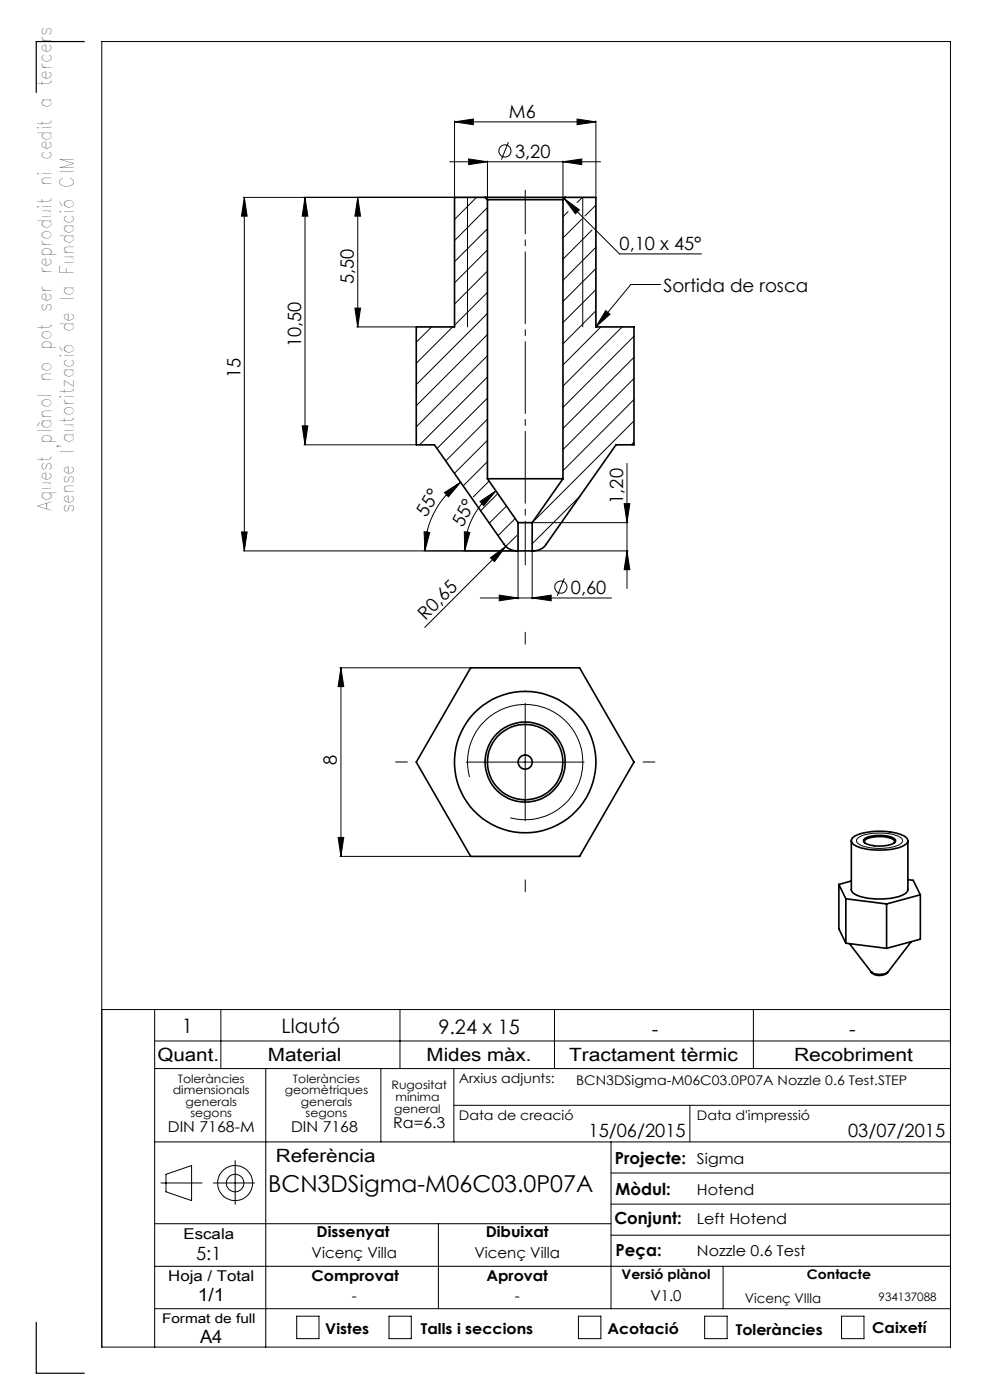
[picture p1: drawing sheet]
<svg xmlns="http://www.w3.org/2000/svg" width="210mm" height="297mm" viewBox="0 0 210 297" stroke-linecap="round" stroke-linejoin="round" font-family="sans-serif">
<g fill="none" stroke="#000" stroke-width=".21">
<path d="M95.4 34.3h32M96.4 25.9l4-.6v1.2zM96.4 25.6v16.1M96.4 25.9h30M99.4 33.7l4 .6-4 .6zM103.4 34.1v8.1M107.8 30.2l-1.4 3.7M119.4 34.3l4-.6v1.2zM119.4 34.1v8.1M122.4 25.3l4 .6-4 .6zM126.4 25.6v16.1M51.6 41.9h59.6"/>
<path d="M51.8 41.9l.6 4h-1.2zM51.8 41.9v75M64.7 41.9l.6 4h-1.2zM64.7 41.9v52.5M75.9 41.9l.6 4h-1.2zM75.9 41.9v27.5M96.6 41.9l-.2 .1M99.2 41.9v27.5M101.1 41.9l-4.7 4.7M103.4 44l-7 7M103.4 48.5l-7 7M103.4 53l-7 7"/>
<path d="M103.4 57.5l-7 7M119.7 42.1l3.2 2.4-.8 .9zM119.7 42.1l11.7 11.8h17.4M120.5 44.9l-1.1 1.1M123.4 46.5l-4 4M123.5 41.9l-1.1 1.1M123.6 41.9v27.5M125.6 48.8l-6.2 6.2M126.4 43.5l-2.3 2.3M126.4 48l-.1 .1M126.4 52.5l-7 7M126.4 57l-7 7"/>
<path d="M75.3 65.4h1.2l-.6 4zM75.7 69.4h12.4M91.5 69.4l-3.2 3.2M96 69.4l-7.7 7.7M103.4 71l-15.1 15.1M103.4 80l-14.4 14.4M103.4 62l-7 7M103.4 66.5l-15.1 15.1M103.4 75.5l-15.1 15.1M126.4 61.5l-7 6.9M126.4 65.9l-7 7.1M127.5 69.4l-8.1 8"/>
<path d="M128.5 65.9l.9 .8-3 2.7zM132 69.4l-12.6 12.5M134.5 71.3l-15.1 15.1M134.5 75.8l-15.1 15.1M140.2 60.4h-6.4l-7.4 9M64.1 90.3h1.2l-.6 4.1zM64.5 94.4h23.6M103.4 84.5l-10.7 10.6M103.4 88.9l-8.9 8.9M103.4 93.4l-7 7M103.4 97.9l-5.2 5.2M133 98.3v26.5"/>
<path d="M134.5 80.3l-15.1 15.1M134.5 84.8l-15.1 15.1M134.5 89.3l-21.6 21.6M134.5 93.8l-.6 .6M51.2 112.9h1.2l-.6 4zM51.6 116.9h57.8M90 112.8l1.2 .2-1.1 3.9zM94.3 104.5l3.4-2.2-2.6 3.1zM97.7 102.3a17.8 17.8 0 0 0-7.6 14.6M98.5 112.8l1.2 .2-1.1 3.9zM101.8 106.4l3.4-2.3-2.6 3.2zM103.8 102.1l-3.4 3.3"/>
<path d="M104 118.3l3.3-2.4-2.4 3.3zM105.2 104.1a15.5 15.5 0 0 0-6.6 12.8M105.6 104.7l-3.6 3.7M107.3 115.9l-17.2 17.2M107.5 107.3l-3.7 3.7M109.3 110l-3.6 3.6M109.6 113.6l-2.3 2.3M109.9 117v10.1M109.9 113.9h.1M112.9 117v10.1M113.1 116.9h20.1M113.1 110.9h20.1"/>
<path d="M123.1 105.2l-10.2 10.2M132.4 106.9h1.2l-.6 4zM133 116.9l.6 4h-1.2zM101.9 126.9h27.8M105.9 126.3l4 .6-4 .6zM112.9 126.9l4-.6v1.2zM119.7 122.7l-1.5 3.7M72.1 141.7h27.6M72.3 141.7l.6 4h-1.2zM72.3 141.7v40M111.4 149.2v25M71.7 177.7h1.2l-.6 4z"/>
<path d="M98.9 161.7h25M99.6 164.8a12.2 12.2 0 0 1 10.7-15.3 12.2 12.2 0 0 1 13.3 13.2 12.2 12.2 0 0 1-15.4 10.8M181.9 177.8a9.8 9.8 0 0 1 7-.9 3.1 3.1 0 0 1 2.6 1.4v.2a3.5 3.5 0 0 1-3 1.3 9.4 9.4 0 0 1-6.6-.9 .65 .65 0 0 1 0-1.1zM72.1 181.7h27.6M21.6 214.2h180M32.8 214.2v71.6M46.8 214.2v12.5M84.8 214.2v12.5M117.6 214.2v12.5M159.8 214.2v12.5M32.8 220.8h168.8M32.8 226.7h168.8"/>
<path d="M56.4 226.7v59.1M80.8 226.7v15.5M96.3 226.7v15.5M96.3 234.5h105.3M146.3 234.5v7.7M32.8 259.6h96.8M32.8 242.2h168.8M34.1 251h8.8M35.2 249.1l5.4-1.8v7.4l-5.4-1.9zM45.3 251h8.7M49.9 246.2v9.3M93 259.6v18"/>
<path d="M129.6 242.2v35.4M129.6 255.4h72M129.6 248.8h72M32.8 277.6h168.8M32.8 268.6h168.8M62.9 279.2h4.8v4.8h-4.8zM82.5 279.2h4.7v4.8h-4.7zM122.7 279.2h4.8v4.8h-4.8zM129.6 262h72M149.5 279.2h4.7v4.8h-4.7zM153.4 268.6v9M178.5 279.2h4.8v4.8h-4.8z"/>
<path d="M21.6 285.8h180v-277h-180v277"/>
<circle cx="107.1" cy="32" r="1.3"/>
<circle cx="119" cy="124.5" r="1.3"/>
<circle cx="49.9" cy="251" r="3.7"/>
<circle cx="49.9" cy="251" r="1.86"/>
</g>
<path d="M111.4 119.8v-79.5" fill="none" stroke="#000" stroke-width=".21" stroke-dasharray="15.2 1.3 1.3 1.3" stroke-dashoffset="6"/>
<path d="M17.9 8.8h-10.2v10.8M7.7 280.5v10.8h10.2" fill="none" stroke="#000" stroke-width=".25"/>
<path d="M111.4 136.7v-2.5M86.4 161.7h-2.5M136.4 161.7h2.5M111.4 186.7v2.5" fill="none" stroke="#000" stroke-width=".21" stroke-dasharray="15.2 1.3 1.3 1.3"/>
<g fill="#000">
<path d="M128.5 65.9l.9 .8-3 2.7zM104 118.3l3.3-2.4-2.4 3.3z"/>
<path d="M96.4 25.9l4-.6v1.2zM122.4 25.3l4 .6-4 .6zM119.7 42.1l3.2 2.4-.8 .9z"/>
<path d="M99.4 33.7l4 .6-4 .6zM119.4 34.3l4-.6v1.2z"/>
<path d="M51.8 41.9l.6 4h-1.2zM51.2 112.9h1.2l-.6 4zM75.9 41.9l.6 4h-1.2zM75.3 65.4h1.2l-.6 4zM64.7 41.9l.6 4h-1.2zM64.1 90.3h1.2l-.6 4.1zM132.4 106.9h1.2l-.6 4zM133 116.9l.6 4h-1.2zM72.3 141.7l.6 4h-1.2zM71.7 177.7h1.2l-.6 4z"/>
<path d="M94.3 104.5l3.4-2.2-2.6 3.1zM90 112.8l1.2 .2-1.1 3.9z"/>
<path d="M101.8 106.4l3.4-2.3-2.6 3.2zM98.5 112.8l1.2 .2-1.1 3.9z"/>
<path d="M105.9 126.3l4 .6-4 .6zM112.9 126.9l4-.6v1.2z"/>
</g>
<g fill="none" stroke="#000" stroke-width=".35">
<path d="M102.9 41.9h17M102.9 41.9h-6.5v27.5h-8.1v25h3.8l14.8 21.1a3.4 3.4 0 0 0 3 1.4M102.9 41.9l.5 .5M103.4 42.4h16M103.4 42.4v59.2M119.4 42.4v59.2M119.9 41.9h6.5v27.5h8.1v25h-3.8l-14.8 21.1a3.3 3.3 0 0 1-3 1.4M119.9 41.9l-.5 .5M103.4 101.6h16M103.4 101.6l6.5 9.3M109.9 116.9h3M109.9 110.9h3"/>
<path d="M109.9 110.9v6M112.9 110.9v6M119.4 101.6l-6.5 9.3M99.8 141.7h23.1l11.6 20-11.6 20h-23.1l-11.5-20zM180.6 178.4v10.3a2.12 2.12 0 0 0 1.8 1.5 14.8 14.8 0 0 0 9.2-.4l.7-.4 .3-.7v-10.3M180.9 177.7a10 10 0 0 1 6.4-1.3l3.1 .4a2.57 2.57 0 0 1 2.2 1.6 2.89 2.89 0 0 1-2.6 1.6 14.2 14.2 0 0 1-8.7-.7 .92 .92 0 0 1-.4-1.6zM183.2 178.1a6.6 6.6 0 0 1 5.5-.6 1.35 1.35 0 0 1 1.3 1 4.2 4.2 0 0 1-3.6 1l-1.4-.2a1.7 1.7 0 0 1-1.8-1zM183.5 178.8a.53 .53 0 0 1 .3-.8 7.3 7.3 0 0 1 5.7 .1l.3 .4-.1 .3M177.9 187.6l1.5 3.1M177.9 187.6v9.5l1.5 3M179.4 190.7l8.7 1.1M179.4 190.7v9.4"/>
<path d="M180.6 186.9l-2.7 .7M188.1 191.8v9.4M192.6 186.6l1.1 .2 1.5 3M193.3 199.8l-5 6.5M195.2 189.8l-7.1 2M195.2 189.8v9.4l-7.1 2M179.4 200.1l8.7 1.1M180.2 200.2l4.7 6.1M184.9 206.3a2.47 2.47 0 0 0 3.4 0M184.9 206.3h.1M184.9 206.3a3.5 3.5 0 0 0 3.4 0"/>
<circle cx="111.4" cy="161.7" r="8"/>
<circle cx="111.4" cy="161.7" r="8.5"/>
<circle cx="111.4" cy="161.7" r="1.51"/>
<circle cx="111.4" cy="161.7" r="15"/>
</g>
<text font-size="4.9" x="56.9" y="253">BCN3DSigma-M06C03.0P07A</text>
<g font-size="4.2">
<text x="38.6" y="219">1</text>
<text x="59.7" y="219.2">Llautó</text>
<text x="93" y="219.4">9.24 x 15</text>
<text x="138.3" y="219.7">-</text>
<text x="180.1" y="219.7">-</text>
</g>
<g font-size="4">
<text x="10.9" y="108.4" transform="rotate(-90 10.9 108.4)">Aquest plànol no pot ser reproduit ni cedit a tercers</text>
<text x="15.6" y="108.9" transform="rotate(-90 15.6 108.9)">sense l'autorització de la Fundació CIM</text>
</g>
<g font-size="3.9">
<text x="108" y="25">M6</text>
<text x="109.3" y="33.5">3,20</text>
<text x="131.4" y="53">0,10 x 45°</text>
<text x="75.1" y="60.3" transform="rotate(-90 75.1 60.3)">5,50</text>
<text x="140.7" y="61.9">Sortida de rosca</text>
<text x="63.9" y="73.6" transform="rotate(-90 63.9 73.6)">10,50</text>
<text x="51" y="80.3" transform="rotate(-90 51 80.3)">15</text>
<text x="132.2" y="106.9" transform="rotate(-90 132.2 106.9)">1,20</text>
<text x="90.4" y="109.8" transform="rotate(-59 90.4 109.8)">55°</text>
<text x="98.2" y="112" transform="rotate(-63 98.2 112)">55°</text>
<text x="90.3" y="131.7" transform="rotate(-45 90.3 131.7)">R0,65</text>
<text x="121.1" y="126">0,60</text>
<text x="71.5" y="162.4" transform="rotate(-90 71.5 162.4)">8</text>
<text x="33.4" y="225">Quant.</text>
<text x="56.8" y="225">Material</text>
<text x="90.5" y="225">Mides màx.</text>
<text x="120.7" y="225">Tractament tèrmic</text>
<text x="168.4" y="225">Recobriment</text>
<text x="124.8" y="241.3">15/06/2015</text>
<text x="179.9" y="241.3">03/07/2015</text>
<text x="58.5" y="246.5">Referència</text>
<text x="41.6" y="267.2">5:1</text>
<text x="41.9" y="276.1">1/1</text>
<text x="42.4" y="284.9">A4</text>
</g>
<g font-size="3.5">
<text x="130.5" y="246.8">Projecte:</text>
<text x="130.6" y="253.4">Mòdul:</text>
<text x="130.3" y="259.8">Conjunt:</text>
<text x="130.6" y="266.4">Peça:</text>
</g>
<g font-size="3.2">
<text x="83.4" y="239.3">Ra=6.3</text>
<text x="35.6" y="240.1">DIN 7168-M</text>
<text x="61.7" y="240.1">DIN 7168</text>
<text x="147.8" y="246.8">Sigma</text>
<text x="147.8" y="253.4">Hotend</text>
<text x="38.9" y="262.9">Escala</text>
<text x="67.2" y="262.5">Dissenyat</text>
<text x="103" y="262.5">Dibuixat</text>
<text x="147.8" y="259.8">Left Hotend</text>
<text x="66.1" y="266.8">Vicenç Villa</text>
<text x="100.6" y="266.8">Vicenç Villa</text>
<text x="147.8" y="266.4">Nozzle 0.6 Test</text>
<text x="35.7" y="271.7">Hoja / Total</text>
<text x="66.1" y="271.7">Comprovat</text>
<text x="103.2" y="271.7">Aprovat</text>
<text x="74.6" y="276.1">-</text>
<text x="109.2" y="276.1">-</text>
<text x="138" y="276.1">V1.0</text>
<text x="69" y="283.1">Vistes</text>
<text x="89.3" y="283.1">Talls i seccions</text>
<text x="128.8" y="283.1">Acotació</text>
<text x="156.1" y="283.2">Toleràncies</text>
<text x="185" y="282.8">Caixetí</text>
</g>
<g font-size="2.8">
<text x="97.3" y="229.6">Arxius adjunts:</text>
<text x="122.2" y="230.2">BCN3DSigma-M06C03.0P07A Nozzle 0.6 Test.STEP</text>
<text x="97.3" y="237.7">Data de creació</text>
<text x="147.8" y="237.7">Data d'impressió</text>
<text x="131.8" y="271.4">Versió plànol</text>
<text x="171.2" y="271.4">Contacte</text>
<text x="34.4" y="280.7">Format de full</text>
<text x="158" y="276.3">Vicenç VIlla</text>
</g>
<g font-size="2.5">
<text x="36.7" y="232.1">dimensionals</text>
<text x="37.7" y="229.6">Toleràncies</text>
<text x="60.4" y="232.1">geomètriques</text>
<text x="62.1" y="229.6">Toleràncies</text>
<text x="83.1" y="231">Rugositat</text>
<text x="83.9" y="233.5">mínima</text>
<text x="39.4" y="234.6">generals</text>
<text x="40.4" y="237.1">segons</text>
<text x="63.8" y="234.6">generals</text>
<text x="64.8" y="237.1">segons</text>
<text x="83.6" y="236.2">general</text>
<text x="186.4" y="276.1">934137088</text>
</g>
</svg>
